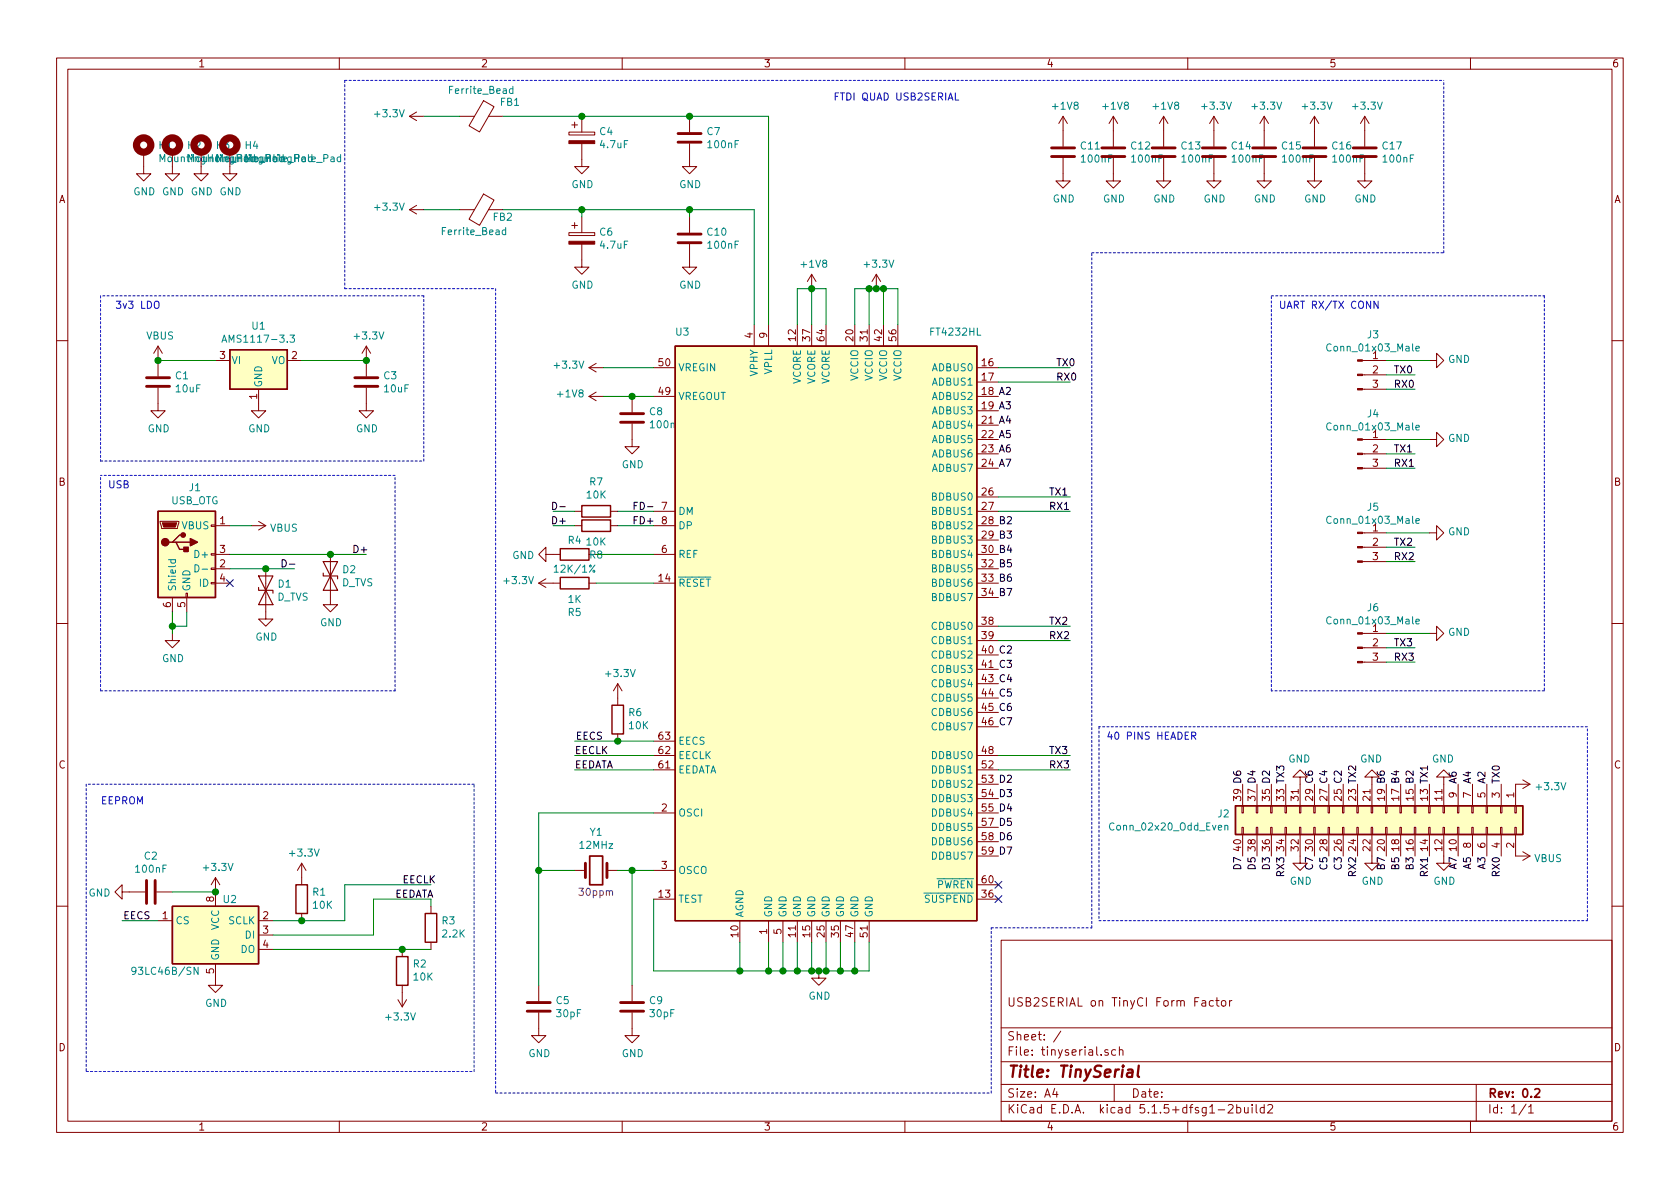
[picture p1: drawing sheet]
EESchema Schematic File Version 4
EELAYER 30 0
EELAYER END
$Descr A4 11693 8268
encoding utf-8
Sheet 1 1
Title "TinySerial"
Date ""
Rev "0.2"
Comp ""
Comment1 "USB2SERIAL on TinyCI Form Factor"
Comment2 ""
Comment3 ""
Comment4 ""
$EndDescr
$Comp
L Connector:USB_OTG J1
U 1 1
P 1300 3850
F 0 "J1" H 1357 4317 50  0000 C CNN
F 1 "USB_OTG" H 1357 4226 50  0000 C CNN
F 2 "Connector_USB:USB_Micro-AB_Molex_47590-0001" H 1450 3800 50  0001 C CNN
F 3 " ~" H 1450 3800 50  0001 C CNN
	1    1300 3850
	1    0    0    -1  
$EndComp
$Comp
L Connector:Conn_01x03_Male J3
U 1 1
P 9450 2600
F 0 "J3" H 9558 2881 50  0000 C CNN
F 1 "Conn_01x03_Male" H 9558 2790 50  0000 C CNN
F 2 "Connector_PinSocket_2.54mm:PinSocket_1x03_P2.54mm_Horizontal" H 9450 2600 50  0001 C CNN
F 3 "~" H 9450 2600 50  0001 C CNN
	1    9450 2600
	1    0    0    -1  
$EndComp
$Comp
L Connector:Conn_01x03_Male J4
U 1 1
P 9450 3150
F 0 "J4" H 9558 3431 50  0000 C CNN
F 1 "Conn_01x03_Male" H 9558 3340 50  0000 C CNN
F 2 "Connector_PinSocket_2.54mm:PinSocket_1x03_P2.54mm_Horizontal" H 9450 3150 50  0001 C CNN
F 3 "~" H 9450 3150 50  0001 C CNN
	1    9450 3150
	1    0    0    -1  
$EndComp
$Comp
L Connector:Conn_01x03_Male J5
U 1 1
P 9450 3800
F 0 "J5" H 9558 4081 50  0000 C CNN
F 1 "Conn_01x03_Male" H 9558 3990 50  0000 C CNN
F 2 "Connector_PinSocket_2.54mm:PinSocket_1x03_P2.54mm_Horizontal" H 9450 3800 50  0001 C CNN
F 3 "~" H 9450 3800 50  0001 C CNN
	1    9450 3800
	1    0    0    -1  
$EndComp
$Comp
L Connector:Conn_01x03_Male J6
U 1 1
P 9450 4500
F 0 "J6" H 9558 4781 50  0000 C CNN
F 1 "Conn_01x03_Male" H 9558 4690 50  0000 C CNN
F 2 "Connector_PinSocket_2.54mm:PinSocket_1x03_P2.54mm_Horizontal" H 9450 4500 50  0001 C CNN
F 3 "~" H 9450 4500 50  0001 C CNN
	1    9450 4500
	1    0    0    -1  
$EndComp
Wire Wire Line
	6950 2550 7450 2550
Wire Wire Line
	6950 2650 7450 2650
Wire Wire Line
	6950 3450 7450 3450
Wire Wire Line
	6950 3550 7450 3550
Wire Wire Line
	6950 4350 7450 4350
Wire Wire Line
	6950 4450 7450 4450
Wire Wire Line
	6950 5250 7450 5250
Wire Wire Line
	6950 5350 7450 5350
Text Label 7350 2550 0    50   ~ 0
TX0
Text Label 7350 2650 0    50   ~ 0
RX0
Text Label 7300 3450 0    50   ~ 0
TX1
Text Label 7300 3550 0    50   ~ 0
RX1
Text Label 7300 4350 0    50   ~ 0
TX2
Text Label 7300 4450 0    50   ~ 0
RX2
Text Label 7300 5250 0    50   ~ 0
TX3
Text Label 7300 5350 0    50   ~ 0
RX3
$Comp
L power:GND #PWR0101
U 1 1
P 9950 2500
F 0 "#PWR0101" H 9950 2250 50  0001 C CNN
F 1 "GND" V 9955 2372 50  0000 R CNN
F 2 "" H 9950 2500 50  0001 C CNN
F 3 "" H 9950 2500 50  0001 C CNN
	1    9950 2500
	0    -1   -1   0   
$EndComp
$Comp
L power:GND #PWR0102
U 1 1
P 9950 3050
F 0 "#PWR0102" H 9950 2800 50  0001 C CNN
F 1 "GND" V 9955 2922 50  0000 R CNN
F 2 "" H 9950 3050 50  0001 C CNN
F 3 "" H 9950 3050 50  0001 C CNN
	1    9950 3050
	0    -1   -1   0   
$EndComp
$Comp
L power:GND #PWR0103
U 1 1
P 9950 3700
F 0 "#PWR0103" H 9950 3450 50  0001 C CNN
F 1 "GND" V 9955 3572 50  0000 R CNN
F 2 "" H 9950 3700 50  0001 C CNN
F 3 "" H 9950 3700 50  0001 C CNN
	1    9950 3700
	0    -1   -1   0   
$EndComp
$Comp
L power:GND #PWR0104
U 1 1
P 9950 4400
F 0 "#PWR0104" H 9950 4150 50  0001 C CNN
F 1 "GND" V 9955 4272 50  0000 R CNN
F 2 "" H 9950 4400 50  0001 C CNN
F 3 "" H 9950 4400 50  0001 C CNN
	1    9950 4400
	0    -1   -1   0   
$EndComp
Wire Wire Line
	9650 2500 9950 2500
Wire Wire Line
	9650 2600 9850 2600
Wire Wire Line
	9650 2700 9850 2700
Wire Wire Line
	9650 3050 9950 3050
Wire Wire Line
	9650 3150 9850 3150
Wire Wire Line
	9650 3250 9850 3250
Wire Wire Line
	9650 3700 9950 3700
Wire Wire Line
	9650 3800 9850 3800
Wire Wire Line
	9650 3900 9850 3900
Wire Wire Line
	9650 4400 9950 4400
Wire Wire Line
	9650 4500 9850 4500
Wire Wire Line
	9650 4600 9850 4600
Text Label 9700 2600 0    50   ~ 0
TX0
Text Label 9700 2700 0    50   ~ 0
RX0
Text Label 9700 3150 0    50   ~ 0
TX1
Text Label 9700 3250 0    50   ~ 0
RX1
Text Label 9700 3800 0    50   ~ 0
TX2
Text Label 9700 3900 0    50   ~ 0
RX2
Text Label 9700 4500 0    50   ~ 0
TX3
Text Label 9700 4600 0    50   ~ 0
RX3
$Comp
L power:GND #PWR0105
U 1 1
P 5700 6750
F 0 "#PWR0105" H 5700 6500 50  0001 C CNN
F 1 "GND" H 5705 6577 50  0000 C CNN
F 2 "" H 5700 6750 50  0001 C CNN
F 3 "" H 5700 6750 50  0001 C CNN
	1    5700 6750
	1    0    0    -1  
$EndComp
Wire Wire Line
	5350 6550 5350 6750
Wire Wire Line
	5350 6750 5450 6750
Wire Wire Line
	5700 6750 5750 6750
Wire Wire Line
	6050 6750 6050 6550
Connection ~ 5700 6750
Wire Wire Line
	5950 6550 5950 6750
Connection ~ 5950 6750
Wire Wire Line
	5950 6750 6050 6750
Wire Wire Line
	5850 6550 5850 6750
Connection ~ 5850 6750
Wire Wire Line
	5850 6750 5950 6750
Wire Wire Line
	5750 6550 5750 6750
Connection ~ 5750 6750
Wire Wire Line
	5750 6750 5850 6750
Wire Wire Line
	5650 6550 5650 6750
Connection ~ 5650 6750
Wire Wire Line
	5650 6750 5700 6750
Wire Wire Line
	5550 6550 5550 6750
Connection ~ 5550 6750
Wire Wire Line
	5550 6750 5650 6750
Wire Wire Line
	5450 6550 5450 6750
Connection ~ 5450 6750
Wire Wire Line
	5450 6750 5550 6750
Wire Wire Line
	5150 6550 5150 6750
Wire Wire Line
	5150 6750 5350 6750
Connection ~ 5350 6750
Wire Wire Line
	4550 6250 4550 6750
Wire Wire Line
	4550 6750 5150 6750
Connection ~ 5150 6750
$Comp
L power:+3.3V #PWR0106
U 1 1
P 6100 2000
F 0 "#PWR0106" H 6100 1850 50  0001 C CNN
F 1 "+3.3V" H 6115 2173 50  0000 C CNN
F 2 "" H 6100 2000 50  0001 C CNN
F 3 "" H 6100 2000 50  0001 C CNN
	1    6100 2000
	1    0    0    -1  
$EndComp
Wire Wire Line
	6250 2250 6250 2000
Wire Wire Line
	6250 2000 6150 2000
Wire Wire Line
	5950 2250 5950 2000
Wire Wire Line
	5950 2000 6050 2000
Connection ~ 6100 2000
Wire Wire Line
	6050 2250 6050 2000
Connection ~ 6050 2000
Wire Wire Line
	6050 2000 6100 2000
Wire Wire Line
	6150 2250 6150 2000
Connection ~ 6150 2000
Wire Wire Line
	6150 2000 6100 2000
Wire Wire Line
	5750 2250 5750 2000
Wire Wire Line
	5750 2000 5650 2000
Wire Wire Line
	5650 2000 5550 2000
Wire Wire Line
	5550 2000 5550 2250
Connection ~ 5650 2000
Wire Wire Line
	5650 2250 5650 2000
$Comp
L power:+1V8 #PWR0107
U 1 1
P 4200 2750
F 0 "#PWR0107" H 4200 2600 50  0001 C CNN
F 1 "+1V8" V 4215 2878 50  0000 L CNN
F 2 "" H 4200 2750 50  0001 C CNN
F 3 "" H 4200 2750 50  0001 C CNN
	1    4200 2750
	0    -1   -1   0   
$EndComp
Wire Wire Line
	4550 2750 4400 2750
Wire Wire Line
	1600 3650 1750 3650
$Comp
L power:GND #PWR0109
U 1 1
P 1200 4400
F 0 "#PWR0109" H 1200 4150 50  0001 C CNN
F 1 "GND" H 1205 4227 50  0000 C CNN
F 2 "" H 1200 4400 50  0001 C CNN
F 3 "" H 1200 4400 50  0001 C CNN
	1    1200 4400
	1    0    0    -1  
$EndComp
Wire Wire Line
	1200 4250 1200 4350
Wire Wire Line
	1300 4250 1300 4350
Wire Wire Line
	1300 4350 1200 4350
Connection ~ 1200 4350
Wire Wire Line
	1200 4350 1200 4400
$Comp
L Regulator_Linear:AMS1117-3.3 U1
U 1 1
P 1800 2500
F 0 "U1" H 1800 2742 50  0000 C CNN
F 1 "AMS1117-3.3" H 1800 2651 50  0000 C CNN
F 2 "Package_TO_SOT_SMD:SOT-223-3_TabPin2" H 1800 2700 50  0001 C CNN
F 3 "http://www.advanced-monolithic.com/pdf/ds1117.pdf" H 1900 2250 50  0001 C CNN
	1    1800 2500
	1    0    0    -1  
$EndComp
$Comp
L Device:C C1
U 1 1
P 1100 2650
F 0 "C1" H 1215 2696 50  0000 L CNN
F 1 "10uF" H 1215 2605 50  0000 L CNN
F 2 "Capacitor_SMD:C_1206_3216Metric_Pad1.42x1.75mm_HandSolder" H 1138 2500 50  0001 C CNN
F 3 "~" H 1100 2650 50  0001 C CNN
	1    1100 2650
	1    0    0    -1  
$EndComp
$Comp
L Device:C C3
U 1 1
P 2550 2650
F 0 "C3" H 2665 2696 50  0000 L CNN
F 1 "10uF" H 2665 2605 50  0000 L CNN
F 2 "Capacitor_SMD:C_1206_3216Metric_Pad1.42x1.75mm_HandSolder" H 2588 2500 50  0001 C CNN
F 3 "~" H 2550 2650 50  0001 C CNN
	1    2550 2650
	1    0    0    -1  
$EndComp
$Comp
L power:GND #PWR0110
U 1 1
P 1100 2800
F 0 "#PWR0110" H 1100 2550 50  0001 C CNN
F 1 "GND" H 1105 2627 50  0000 C CNN
F 2 "" H 1100 2800 50  0001 C CNN
F 3 "" H 1100 2800 50  0001 C CNN
	1    1100 2800
	1    0    0    -1  
$EndComp
$Comp
L power:GND #PWR0111
U 1 1
P 1800 2800
F 0 "#PWR0111" H 1800 2550 50  0001 C CNN
F 1 "GND" H 1805 2627 50  0000 C CNN
F 2 "" H 1800 2800 50  0001 C CNN
F 3 "" H 1800 2800 50  0001 C CNN
	1    1800 2800
	1    0    0    -1  
$EndComp
$Comp
L power:GND #PWR0112
U 1 1
P 2550 2800
F 0 "#PWR0112" H 2550 2550 50  0001 C CNN
F 1 "GND" H 2555 2627 50  0000 C CNN
F 2 "" H 2550 2800 50  0001 C CNN
F 3 "" H 2550 2800 50  0001 C CNN
	1    2550 2800
	1    0    0    -1  
$EndComp
Wire Wire Line
	1100 2500 1500 2500
Wire Wire Line
	2100 2500 2550 2500
$Comp
L power:+3.3V #PWR0113
U 1 1
P 2550 2500
F 0 "#PWR0113" H 2550 2350 50  0001 C CNN
F 1 "+3.3V" H 2565 2673 50  0000 C CNN
F 2 "" H 2550 2500 50  0001 C CNN
F 3 "" H 2550 2500 50  0001 C CNN
	1    2550 2500
	1    0    0    -1  
$EndComp
Connection ~ 2550 2500
$Comp
L power:VBUS #PWR0114
U 1 1
P 1100 2500
F 0 "#PWR0114" H 1100 2350 50  0001 C CNN
F 1 "VBUS" H 1115 2673 50  0000 C CNN
F 2 "" H 1100 2500 50  0001 C CNN
F 3 "" H 1100 2500 50  0001 C CNN
	1    1100 2500
	1    0    0    -1  
$EndComp
Connection ~ 1100 2500
$Comp
L Device:C C8
U 1 1
P 4400 2900
F 0 "C8" H 4515 2946 50  0000 L CNN
F 1 "100nF" H 4515 2855 50  0000 L CNN
F 2 "Capacitor_SMD:C_1206_3216Metric_Pad1.42x1.75mm_HandSolder" H 4438 2750 50  0001 C CNN
F 3 "~" H 4400 2900 50  0001 C CNN
	1    4400 2900
	1    0    0    -1  
$EndComp
Connection ~ 4400 2750
Wire Wire Line
	4400 2750 4200 2750
$Comp
L power:GND #PWR0115
U 1 1
P 4400 3050
F 0 "#PWR0115" H 4400 2800 50  0001 C CNN
F 1 "GND" H 4405 2877 50  0000 C CNN
F 2 "" H 4400 3050 50  0001 C CNN
F 3 "" H 4400 3050 50  0001 C CNN
	1    4400 3050
	1    0    0    -1  
$EndComp
$Comp
L power:+3.3V #PWR0116
U 1 1
P 4200 2550
F 0 "#PWR0116" H 4200 2400 50  0001 C CNN
F 1 "+3.3V" V 4215 2678 50  0000 L CNN
F 2 "" H 4200 2550 50  0001 C CNN
F 3 "" H 4200 2550 50  0001 C CNN
	1    4200 2550
	0    -1   -1   0   
$EndComp
Wire Wire Line
	4550 2550 4200 2550
$Comp
L Device:R R4
U 1 1
P 4000 3850
F 0 "R4" V 3900 3850 50  0000 C CNN
F 1 "12K/1%" V 4100 3850 50  0000 C CNN
F 2 "Resistor_SMD:R_1206_3216Metric_Pad1.42x1.75mm_HandSolder" V 3930 3850 50  0001 C CNN
F 3 "~" H 4000 3850 50  0001 C CNN
	1    4000 3850
	0    1    1    0   
$EndComp
$Comp
L Memory_EEPROM:93LCxxB U2
U 1 1
P 1500 6500
F 0 "U2" H 1600 6750 50  0000 C CNN
F 1 "93LC46B/SN" H 1150 6250 50  0000 C CNN
F 2 "Package_SO:SOIC-8_3.9x4.9mm_P1.27mm" H 1500 6500 50  0001 C CNN
F 3 "http://ww1.microchip.com/downloads/en/DeviceDoc/20001749K.pdf" H 1500 6500 50  0001 C CNN
	1    1500 6500
	1    0    0    -1  
$EndComp
Wire Wire Line
	3000 6600 2800 6600
Wire Wire Line
	2400 6150 2400 6400
Wire Wire Line
	2400 6400 2100 6400
Wire Wire Line
	1900 6500 2600 6500
Wire Wire Line
	2600 6500 2600 6250
Wire Wire Line
	2600 6250 3000 6250
$Comp
L Device:R R3
U 1 1
P 3000 6450
F 0 "R3" H 2930 6404 50  0000 R CNN
F 1 "2.2K" H 2930 6495 50  0000 R CNN
F 2 "Resistor_SMD:R_1206_3216Metric_Pad1.42x1.75mm_HandSolder" V 2930 6450 50  0001 C CNN
F 3 "~" H 3000 6450 50  0001 C CNN
	1    3000 6450
	-1   0    0    1   
$EndComp
Wire Wire Line
	3000 6300 3000 6250
$Comp
L Device:R R2
U 1 1
P 2800 6750
F 0 "R2" H 2730 6704 50  0000 R CNN
F 1 "10K" H 2730 6795 50  0000 R CNN
F 2 "Resistor_SMD:R_1206_3216Metric_Pad1.42x1.75mm_HandSolder" V 2730 6750 50  0001 C CNN
F 3 "~" H 2800 6750 50  0001 C CNN
	1    2800 6750
	-1   0    0    1   
$EndComp
Connection ~ 2800 6600
Wire Wire Line
	2800 6600 1900 6600
$Comp
L Device:R R1
U 1 1
P 2100 6250
F 0 "R1" H 2030 6204 50  0000 R CNN
F 1 "10K" H 2030 6295 50  0000 R CNN
F 2 "Resistor_SMD:R_1206_3216Metric_Pad1.42x1.75mm_HandSolder" V 2030 6250 50  0001 C CNN
F 3 "~" H 2100 6250 50  0001 C CNN
	1    2100 6250
	-1   0    0    1   
$EndComp
Connection ~ 2100 6400
Wire Wire Line
	2100 6400 1900 6400
Wire Wire Line
	4550 5150 4300 5150
Wire Wire Line
	1100 6400 850  6400
$Comp
L Device:R R6
U 1 1
P 4300 5000
F 0 "R6" H 4230 4954 50  0000 R CNN
F 1 "10K" H 4230 5045 50  0000 R CNN
F 2 "Resistor_SMD:R_1206_3216Metric_Pad1.42x1.75mm_HandSolder" V 4230 5000 50  0001 C CNN
F 3 "~" H 4300 5000 50  0001 C CNN
	1    4300 5000
	-1   0    0    1   
$EndComp
Connection ~ 4300 5150
Wire Wire Line
	4300 5150 4000 5150
$Comp
L power:+3.3V #PWR0117
U 1 1
P 4300 4850
F 0 "#PWR0117" H 4300 4700 50  0001 C CNN
F 1 "+3.3V" H 4315 5023 50  0000 C CNN
F 2 "" H 4300 4850 50  0001 C CNN
F 3 "" H 4300 4850 50  0001 C CNN
	1    4300 4850
	1    0    0    -1  
$EndComp
$Comp
L power:+3.3V #PWR0118
U 1 1
P 2100 6100
F 0 "#PWR0118" H 2100 5950 50  0001 C CNN
F 1 "+3.3V" H 2115 6273 50  0000 C CNN
F 2 "" H 2100 6100 50  0001 C CNN
F 3 "" H 2100 6100 50  0001 C CNN
	1    2100 6100
	1    0    0    -1  
$EndComp
$Comp
L power:+3.3V #PWR0119
U 1 1
P 2800 6900
F 0 "#PWR0119" H 2800 6750 50  0001 C CNN
F 1 "+3.3V" H 2815 7073 50  0000 C CNN
F 2 "" H 2800 6900 50  0001 C CNN
F 3 "" H 2800 6900 50  0001 C CNN
	1    2800 6900
	-1   0    0    1   
$EndComp
$Comp
L power:+3.3V #PWR0120
U 1 1
P 1500 6200
F 0 "#PWR0120" H 1500 6050 50  0001 C CNN
F 1 "+3.3V" H 1515 6373 50  0000 C CNN
F 2 "" H 1500 6200 50  0001 C CNN
F 3 "" H 1500 6200 50  0001 C CNN
	1    1500 6200
	1    0    0    -1  
$EndComp
$Comp
L power:GND #PWR0121
U 1 1
P 1500 6800
F 0 "#PWR0121" H 1500 6550 50  0001 C CNN
F 1 "GND" H 1505 6627 50  0000 C CNN
F 2 "" H 1500 6800 50  0001 C CNN
F 3 "" H 1500 6800 50  0001 C CNN
	1    1500 6800
	1    0    0    -1  
$EndComp
Text Label 4200 5150 2    50   ~ 0
EECS
Text Label 1050 6400 2    50   ~ 0
EECS
$Comp
L Device:C C2
U 1 1
P 1050 6200
F 0 "C2" V 798 6200 50  0000 C CNN
F 1 "100nF" V 889 6200 50  0000 C CNN
F 2 "Capacitor_SMD:C_1206_3216Metric_Pad1.42x1.75mm_HandSolder" H 1088 6050 50  0001 C CNN
F 3 "~" H 1050 6200 50  0001 C CNN
	1    1050 6200
	0    1    1    0   
$EndComp
$Comp
L power:GND #PWR0122
U 1 1
P 900 6200
F 0 "#PWR0122" H 900 5950 50  0001 C CNN
F 1 "GND" V 905 6072 50  0000 R CNN
F 2 "" H 900 6200 50  0001 C CNN
F 3 "" H 900 6200 50  0001 C CNN
	1    900  6200
	0    1    1    0   
$EndComp
Wire Wire Line
	1200 6200 1500 6200
Connection ~ 1500 6200
$Comp
L Device:Crystal Y1
U 1 1
P 4150 6050
F 0 "Y1" H 4150 6318 50  0000 C CNN
F 1 "12MHz" H 4150 6227 50  0000 C CNN
F 2 "Crystal:Crystal_HC49-4H_Vertical" H 4150 6050 50  0001 C CNN
F 3 "~" H 4150 6050 50  0001 C CNN
F 4 "30ppm" H 4150 5900 50  0000 C CNN "Value2"
	1    4150 6050
	1    0    0    -1  
$EndComp
$Comp
L Device:C C9
U 1 1
P 4400 7000
F 0 "C9" H 4515 7046 50  0000 L CNN
F 1 "30pF" H 4515 6955 50  0000 L CNN
F 2 "Capacitor_SMD:C_1206_3216Metric_Pad1.42x1.75mm_HandSolder" H 4438 6850 50  0001 C CNN
F 3 "~" H 4400 7000 50  0001 C CNN
	1    4400 7000
	1    0    0    -1  
$EndComp
$Comp
L Device:C C5
U 1 1
P 3750 7000
F 0 "C5" H 3865 7046 50  0000 L CNN
F 1 "30pF" H 3865 6955 50  0000 L CNN
F 2 "Capacitor_SMD:C_1206_3216Metric_Pad1.42x1.75mm_HandSolder" H 3788 6850 50  0001 C CNN
F 3 "~" H 3750 7000 50  0001 C CNN
	1    3750 7000
	1    0    0    -1  
$EndComp
$Comp
L power:GND #PWR0123
U 1 1
P 3750 7150
F 0 "#PWR0123" H 3750 6900 50  0001 C CNN
F 1 "GND" H 3755 6977 50  0000 C CNN
F 2 "" H 3750 7150 50  0001 C CNN
F 3 "" H 3750 7150 50  0001 C CNN
	1    3750 7150
	1    0    0    -1  
$EndComp
$Comp
L power:GND #PWR0124
U 1 1
P 4400 7150
F 0 "#PWR0124" H 4400 6900 50  0001 C CNN
F 1 "GND" H 4405 6977 50  0000 C CNN
F 2 "" H 4400 7150 50  0001 C CNN
F 3 "" H 4400 7150 50  0001 C CNN
	1    4400 7150
	1    0    0    -1  
$EndComp
Wire Wire Line
	4550 6050 4400 6050
Wire Wire Line
	4550 5650 3750 5650
Wire Wire Line
	3750 5650 3750 6050
Wire Wire Line
	4000 6050 3750 6050
Connection ~ 3750 6050
Wire Wire Line
	3750 6050 3750 6850
Wire Wire Line
	4400 6850 4400 6050
Connection ~ 4400 6050
Wire Wire Line
	4400 6050 4300 6050
$Comp
L power:GND #PWR0125
U 1 1
P 3850 3850
F 0 "#PWR0125" H 3850 3600 50  0001 C CNN
F 1 "GND" V 3855 3722 50  0000 R CNN
F 2 "" H 3850 3850 50  0001 C CNN
F 3 "" H 3850 3850 50  0001 C CNN
	1    3850 3850
	0    1    1    0   
$EndComp
$Comp
L power:+3.3V #PWR0127
U 1 1
P 3850 4050
F 0 "#PWR0127" H 3850 3900 50  0001 C CNN
F 1 "+3.3V" V 3865 4178 50  0000 L CNN
F 2 "" H 3850 4050 50  0001 C CNN
F 3 "" H 3850 4050 50  0001 C CNN
	1    3850 4050
	0    -1   -1   0   
$EndComp
$Comp
L Device:C C7
U 1 1
P 4800 950
F 0 "C7" H 4915 996 50  0000 L CNN
F 1 "100nF" H 4915 905 50  0000 L CNN
F 2 "Capacitor_SMD:C_1206_3216Metric_Pad1.42x1.75mm_HandSolder" H 4838 800 50  0001 C CNN
F 3 "~" H 4800 950 50  0001 C CNN
	1    4800 950 
	1    0    0    -1  
$EndComp
$Comp
L Device:C C10
U 1 1
P 4800 1650
F 0 "C10" H 4915 1696 50  0000 L CNN
F 1 "100nF" H 4915 1605 50  0000 L CNN
F 2 "Capacitor_SMD:C_1206_3216Metric_Pad1.42x1.75mm_HandSolder" H 4838 1500 50  0001 C CNN
F 3 "~" H 4800 1650 50  0001 C CNN
	1    4800 1650
	1    0    0    -1  
$EndComp
$Comp
L power:+3.3V #PWR0128
U 1 1
P 2950 800
F 0 "#PWR0128" H 2950 650 50  0001 C CNN
F 1 "+3.3V" V 2965 928 50  0000 L CNN
F 2 "" H 2950 800 50  0001 C CNN
F 3 "" H 2950 800 50  0001 C CNN
	1    2950 800 
	0    -1   -1   0   
$EndComp
$Comp
L power:+3.3V #PWR0129
U 1 1
P 2950 1450
F 0 "#PWR0129" H 2950 1300 50  0001 C CNN
F 1 "+3.3V" V 2965 1578 50  0000 L CNN
F 2 "" H 2950 1450 50  0001 C CNN
F 3 "" H 2950 1450 50  0001 C CNN
	1    2950 1450
	0    -1   -1   0   
$EndComp
Wire Wire Line
	5350 800  4800 800 
Wire Wire Line
	4800 1500 4800 1450
Connection ~ 4800 1450
Wire Wire Line
	4050 1500 4050 1450
$Comp
L Device:C C11
U 1 1
P 7400 1050
F 0 "C11" H 7515 1096 50  0000 L CNN
F 1 "100nF" H 7515 1005 50  0000 L CNN
F 2 "Capacitor_SMD:C_1206_3216Metric_Pad1.42x1.75mm_HandSolder" H 7438 900 50  0001 C CNN
F 3 "~" H 7400 1050 50  0001 C CNN
	1    7400 1050
	1    0    0    -1  
$EndComp
$Comp
L Device:C C12
U 1 1
P 7750 1050
F 0 "C12" H 7865 1096 50  0000 L CNN
F 1 "100nF" H 7865 1005 50  0000 L CNN
F 2 "Capacitor_SMD:C_1206_3216Metric_Pad1.42x1.75mm_HandSolder" H 7788 900 50  0001 C CNN
F 3 "~" H 7750 1050 50  0001 C CNN
	1    7750 1050
	1    0    0    -1  
$EndComp
$Comp
L Device:C C13
U 1 1
P 8100 1050
F 0 "C13" H 8215 1096 50  0000 L CNN
F 1 "100nF" H 8215 1005 50  0000 L CNN
F 2 "Capacitor_SMD:C_1206_3216Metric_Pad1.42x1.75mm_HandSolder" H 8138 900 50  0001 C CNN
F 3 "~" H 8100 1050 50  0001 C CNN
	1    8100 1050
	1    0    0    -1  
$EndComp
$Comp
L Device:C C14
U 1 1
P 8450 1050
F 0 "C14" H 8565 1096 50  0000 L CNN
F 1 "100nF" H 8565 1005 50  0000 L CNN
F 2 "Capacitor_SMD:C_1206_3216Metric_Pad1.42x1.75mm_HandSolder" H 8488 900 50  0001 C CNN
F 3 "~" H 8450 1050 50  0001 C CNN
	1    8450 1050
	1    0    0    -1  
$EndComp
$Comp
L Device:C C15
U 1 1
P 8800 1050
F 0 "C15" H 8915 1096 50  0000 L CNN
F 1 "100nF" H 8915 1005 50  0000 L CNN
F 2 "Capacitor_SMD:C_1206_3216Metric_Pad1.42x1.75mm_HandSolder" H 8838 900 50  0001 C CNN
F 3 "~" H 8800 1050 50  0001 C CNN
	1    8800 1050
	1    0    0    -1  
$EndComp
$Comp
L Device:C C16
U 1 1
P 9150 1050
F 0 "C16" H 9265 1096 50  0000 L CNN
F 1 "100nF" H 9265 1005 50  0000 L CNN
F 2 "Capacitor_SMD:C_1206_3216Metric_Pad1.42x1.75mm_HandSolder" H 9188 900 50  0001 C CNN
F 3 "~" H 9150 1050 50  0001 C CNN
	1    9150 1050
	1    0    0    -1  
$EndComp
$Comp
L Device:C C17
U 1 1
P 9500 1050
F 0 "C17" H 9615 1096 50  0000 L CNN
F 1 "100nF" H 9615 1005 50  0000 L CNN
F 2 "Capacitor_SMD:C_1206_3216Metric_Pad1.42x1.75mm_HandSolder" H 9538 900 50  0001 C CNN
F 3 "~" H 9500 1050 50  0001 C CNN
	1    9500 1050
	1    0    0    -1  
$EndComp
$Comp
L power:GND #PWR0130
U 1 1
P 7400 1200
F 0 "#PWR0130" H 7400 950 50  0001 C CNN
F 1 "GND" H 7405 1027 50  0000 C CNN
F 2 "" H 7400 1200 50  0001 C CNN
F 3 "" H 7400 1200 50  0001 C CNN
	1    7400 1200
	1    0    0    -1  
$EndComp
$Comp
L power:GND #PWR0131
U 1 1
P 7750 1200
F 0 "#PWR0131" H 7750 950 50  0001 C CNN
F 1 "GND" H 7755 1027 50  0000 C CNN
F 2 "" H 7750 1200 50  0001 C CNN
F 3 "" H 7750 1200 50  0001 C CNN
	1    7750 1200
	1    0    0    -1  
$EndComp
$Comp
L power:GND #PWR0132
U 1 1
P 8100 1200
F 0 "#PWR0132" H 8100 950 50  0001 C CNN
F 1 "GND" H 8105 1027 50  0000 C CNN
F 2 "" H 8100 1200 50  0001 C CNN
F 3 "" H 8100 1200 50  0001 C CNN
	1    8100 1200
	1    0    0    -1  
$EndComp
$Comp
L power:GND #PWR0133
U 1 1
P 8450 1200
F 0 "#PWR0133" H 8450 950 50  0001 C CNN
F 1 "GND" H 8455 1027 50  0000 C CNN
F 2 "" H 8450 1200 50  0001 C CNN
F 3 "" H 8450 1200 50  0001 C CNN
	1    8450 1200
	1    0    0    -1  
$EndComp
$Comp
L power:GND #PWR0134
U 1 1
P 8800 1200
F 0 "#PWR0134" H 8800 950 50  0001 C CNN
F 1 "GND" H 8805 1027 50  0000 C CNN
F 2 "" H 8800 1200 50  0001 C CNN
F 3 "" H 8800 1200 50  0001 C CNN
	1    8800 1200
	1    0    0    -1  
$EndComp
$Comp
L power:GND #PWR0135
U 1 1
P 9150 1200
F 0 "#PWR0135" H 9150 950 50  0001 C CNN
F 1 "GND" H 9155 1027 50  0000 C CNN
F 2 "" H 9150 1200 50  0001 C CNN
F 3 "" H 9150 1200 50  0001 C CNN
	1    9150 1200
	1    0    0    -1  
$EndComp
$Comp
L power:GND #PWR0136
U 1 1
P 9500 1200
F 0 "#PWR0136" H 9500 950 50  0001 C CNN
F 1 "GND" H 9505 1027 50  0000 C CNN
F 2 "" H 9500 1200 50  0001 C CNN
F 3 "" H 9500 1200 50  0001 C CNN
	1    9500 1200
	1    0    0    -1  
$EndComp
$Comp
L power:+1V8 #PWR0137
U 1 1
P 5650 2000
F 0 "#PWR0137" H 5650 1850 50  0001 C CNN
F 1 "+1V8" H 5665 2173 50  0000 C CNN
F 2 "" H 5650 2000 50  0001 C CNN
F 3 "" H 5650 2000 50  0001 C CNN
	1    5650 2000
	1    0    0    -1  
$EndComp
$Comp
L power:+1V8 #PWR0138
U 1 1
P 7400 900
F 0 "#PWR0138" H 7400 750 50  0001 C CNN
F 1 "+1V8" H 7415 1073 50  0000 C CNN
F 2 "" H 7400 900 50  0001 C CNN
F 3 "" H 7400 900 50  0001 C CNN
	1    7400 900 
	1    0    0    -1  
$EndComp
$Comp
L power:+1V8 #PWR0139
U 1 1
P 7750 900
F 0 "#PWR0139" H 7750 750 50  0001 C CNN
F 1 "+1V8" H 7765 1073 50  0000 C CNN
F 2 "" H 7750 900 50  0001 C CNN
F 3 "" H 7750 900 50  0001 C CNN
	1    7750 900 
	1    0    0    -1  
$EndComp
$Comp
L power:+1V8 #PWR0140
U 1 1
P 8100 900
F 0 "#PWR0140" H 8100 750 50  0001 C CNN
F 1 "+1V8" H 8115 1073 50  0000 C CNN
F 2 "" H 8100 900 50  0001 C CNN
F 3 "" H 8100 900 50  0001 C CNN
	1    8100 900 
	1    0    0    -1  
$EndComp
$Comp
L power:+3.3V #PWR0141
U 1 1
P 8450 900
F 0 "#PWR0141" H 8450 750 50  0001 C CNN
F 1 "+3.3V" H 8465 1073 50  0000 C CNN
F 2 "" H 8450 900 50  0001 C CNN
F 3 "" H 8450 900 50  0001 C CNN
	1    8450 900 
	1    0    0    -1  
$EndComp
$Comp
L power:+3.3V #PWR0142
U 1 1
P 8800 900
F 0 "#PWR0142" H 8800 750 50  0001 C CNN
F 1 "+3.3V" H 8815 1073 50  0000 C CNN
F 2 "" H 8800 900 50  0001 C CNN
F 3 "" H 8800 900 50  0001 C CNN
	1    8800 900 
	1    0    0    -1  
$EndComp
$Comp
L power:+3.3V #PWR0143
U 1 1
P 9150 900
F 0 "#PWR0143" H 9150 750 50  0001 C CNN
F 1 "+3.3V" H 9165 1073 50  0000 C CNN
F 2 "" H 9150 900 50  0001 C CNN
F 3 "" H 9150 900 50  0001 C CNN
	1    9150 900 
	1    0    0    -1  
$EndComp
$Comp
L power:+3.3V #PWR0144
U 1 1
P 9500 900
F 0 "#PWR0144" H 9500 750 50  0001 C CNN
F 1 "+3.3V" H 9515 1073 50  0000 C CNN
F 2 "" H 9500 900 50  0001 C CNN
F 3 "" H 9500 900 50  0001 C CNN
	1    9500 900 
	1    0    0    -1  
$EndComp
Connection ~ 4050 1450
Wire Wire Line
	3200 1450 2950 1450
Wire Wire Line
	3200 800  2950 800 
Text Label 6950 2750 0    50   ~ 0
A2
Text Label 6950 2850 0    50   ~ 0
A3
Text Label 6950 3050 0    50   ~ 0
A5
Text Label 6950 3150 0    50   ~ 0
A6
Text Label 6950 3250 0    50   ~ 0
A7
Text Label 6950 2950 0    50   ~ 0
A4
Text Label 6950 3650 0    50   ~ 0
B2
Text Label 6950 3750 0    50   ~ 0
B3
Text Label 6950 3850 0    50   ~ 0
B4
Text Label 6950 3950 0    50   ~ 0
B5
Text Label 6950 4050 0    50   ~ 0
B6
Text Label 6950 4150 0    50   ~ 0
B7
Text Label 6950 4550 0    50   ~ 0
C2
Text Label 6950 4650 0    50   ~ 0
C3
Text Label 6950 4750 0    50   ~ 0
C4
Text Label 6950 4850 0    50   ~ 0
C5
Text Label 6950 4950 0    50   ~ 0
C6
Text Label 6950 5050 0    50   ~ 0
C7
Text Label 6950 5450 0    50   ~ 0
D2
Text Label 6950 5550 0    50   ~ 0
D3
Text Label 6950 5650 0    50   ~ 0
D4
Text Label 6950 5750 0    50   ~ 0
D5
Text Label 6950 5850 0    50   ~ 0
D6
Text Label 6950 5950 0    50   ~ 0
D7
$Comp
L Connector_Generic:Conn_02x20_Odd_Even J2
U 1 1
P 9650 5650
F 0 "J2" V 9654 4563 50  0000 R CNN
F 1 "Conn_02x20_Odd_Even" V 9745 4563 50  0000 R CNN
F 2 "Connector_PinSocket_2.54mm:PinSocket_2x20_P2.54mm_Vertical" H 9650 5650 50  0001 C CNN
F 3 "~" H 9650 5650 50  0001 C CNN
	1    9650 5650
	0    1    1    0   
$EndComp
Text Label 10450 5450 1    50   ~ 0
TX0
Text Label 10450 5950 3    50   ~ 0
RX0
Text Label 10350 5450 1    50   ~ 0
A2
Text Label 10350 5950 3    50   ~ 0
A3
Text Label 10250 5450 1    50   ~ 0
A4
Text Label 10250 5950 3    50   ~ 0
A5
Text Label 10150 5450 1    50   ~ 0
A6
Text Label 10150 5950 3    50   ~ 0
A7
$Comp
L power:GND #PWR0145
U 1 1
P 10050 5450
F 0 "#PWR0145" H 10050 5200 50  0001 C CNN
F 1 "GND" H 10055 5277 50  0000 C CNN
F 2 "" H 10050 5450 50  0001 C CNN
F 3 "" H 10050 5450 50  0001 C CNN
	1    10050 5450
	-1   0    0    1   
$EndComp
$Comp
L power:GND #PWR0146
U 1 1
P 10050 5950
F 0 "#PWR0146" H 10050 5700 50  0001 C CNN
F 1 "GND" H 10055 5777 50  0000 C CNN
F 2 "" H 10050 5950 50  0001 C CNN
F 3 "" H 10050 5950 50  0001 C CNN
	1    10050 5950
	1    0    0    -1  
$EndComp
Text Label 9950 5450 1    50   ~ 0
TX1
Text Label 9950 5950 3    50   ~ 0
RX1
Text Label 9850 5450 1    50   ~ 0
B2
Text Label 9850 5950 3    50   ~ 0
B3
Text Label 9750 5450 1    50   ~ 0
B4
Text Label 9750 5950 3    50   ~ 0
B5
Text Label 9650 5450 1    50   ~ 0
B6
Text Label 9650 5950 3    50   ~ 0
B7
$Comp
L power:GND #PWR0147
U 1 1
P 9550 5450
F 0 "#PWR0147" H 9550 5200 50  0001 C CNN
F 1 "GND" H 9555 5277 50  0000 C CNN
F 2 "" H 9550 5450 50  0001 C CNN
F 3 "" H 9550 5450 50  0001 C CNN
	1    9550 5450
	-1   0    0    1   
$EndComp
$Comp
L power:GND #PWR0148
U 1 1
P 9550 5950
F 0 "#PWR0148" H 9550 5700 50  0001 C CNN
F 1 "GND" H 9555 5777 50  0000 C CNN
F 2 "" H 9550 5950 50  0001 C CNN
F 3 "" H 9550 5950 50  0001 C CNN
	1    9550 5950
	1    0    0    -1  
$EndComp
Text Label 9450 5450 1    50   ~ 0
TX2
Text Label 9450 5950 3    50   ~ 0
RX2
Text Label 9350 5450 1    50   ~ 0
C2
Text Label 9350 5950 3    50   ~ 0
C3
Text Label 9250 5450 1    50   ~ 0
C4
Text Label 9250 5950 3    50   ~ 0
C5
Text Label 9150 5450 1    50   ~ 0
C6
Text Label 9150 5950 3    50   ~ 0
C7
$Comp
L power:GND #PWR0149
U 1 1
P 9050 5450
F 0 "#PWR0149" H 9050 5200 50  0001 C CNN
F 1 "GND" H 9055 5277 50  0000 C CNN
F 2 "" H 9050 5450 50  0001 C CNN
F 3 "" H 9050 5450 50  0001 C CNN
	1    9050 5450
	-1   0    0    1   
$EndComp
$Comp
L power:GND #PWR0150
U 1 1
P 9050 5950
F 0 "#PWR0150" H 9050 5700 50  0001 C CNN
F 1 "GND" H 9055 5777 50  0000 C CNN
F 2 "" H 9050 5950 50  0001 C CNN
F 3 "" H 9050 5950 50  0001 C CNN
	1    9050 5950
	1    0    0    -1  
$EndComp
Text Label 8950 5450 1    50   ~ 0
TX3
Text Label 8950 5950 3    50   ~ 0
RX3
Text Label 8850 5450 1    50   ~ 0
D2
Text Label 8850 5950 3    50   ~ 0
D3
Text Label 8750 5450 1    50   ~ 0
D4
Text Label 8750 5950 3    50   ~ 0
D5
Text Label 8650 5450 1    50   ~ 0
D6
Text Label 8650 5950 3    50   ~ 0
D7
$Comp
L power:+3.3V #PWR0151
U 1 1
P 10550 5450
F 0 "#PWR0151" H 10550 5300 50  0001 C CNN
F 1 "+3.3V" V 10565 5578 50  0000 L CNN
F 2 "" H 10550 5450 50  0001 C CNN
F 3 "" H 10550 5450 50  0001 C CNN
	1    10550 5450
	0    1    1    0   
$EndComp
$Comp
L power:VBUS #PWR0152
U 1 1
P 10550 5950
F 0 "#PWR0152" H 10550 5800 50  0001 C CNN
F 1 "VBUS" V 10565 6078 50  0000 L CNN
F 2 "" H 10550 5950 50  0001 C CNN
F 3 "" H 10550 5950 50  0001 C CNN
	1    10550 5950
	0    1    1    0   
$EndComp
$Comp
L power:GND #PWR0153
U 1 1
P 4050 1100
F 0 "#PWR0153" H 4050 850 50  0001 C CNN
F 1 "GND" H 4055 927 50  0000 C CNN
F 2 "" H 4050 1100 50  0001 C CNN
F 3 "" H 4050 1100 50  0001 C CNN
	1    4050 1100
	1    0    0    -1  
$EndComp
$Comp
L power:GND #PWR0154
U 1 1
P 4050 1800
F 0 "#PWR0154" H 4050 1550 50  0001 C CNN
F 1 "GND" H 4055 1627 50  0000 C CNN
F 2 "" H 4050 1800 50  0001 C CNN
F 3 "" H 4050 1800 50  0001 C CNN
	1    4050 1800
	1    0    0    -1  
$EndComp
$Comp
L power:GND #PWR0155
U 1 1
P 4800 1100
F 0 "#PWR0155" H 4800 850 50  0001 C CNN
F 1 "GND" H 4805 927 50  0000 C CNN
F 2 "" H 4800 1100 50  0001 C CNN
F 3 "" H 4800 1100 50  0001 C CNN
	1    4800 1100
	1    0    0    -1  
$EndComp
$Comp
L power:GND #PWR0156
U 1 1
P 4800 1800
F 0 "#PWR0156" H 4800 1550 50  0001 C CNN
F 1 "GND" H 4805 1627 50  0000 C CNN
F 2 "" H 4800 1800 50  0001 C CNN
F 3 "" H 4800 1800 50  0001 C CNN
	1    4800 1800
	1    0    0    -1  
$EndComp
Text Label 1950 3950 0    50   ~ 0
D-
Text Label 3950 3550 2    50   ~ 0
D-
Text Label 3950 3650 2    50   ~ 0
D+
$Comp
L power:VBUS #PWR0108
U 1 1
P 1750 3650
F 0 "#PWR0108" H 1750 3500 50  0001 C CNN
F 1 "VBUS" V 1765 3778 50  0000 L CNN
F 2 "" H 1750 3650 50  0001 C CNN
F 3 "" H 1750 3650 50  0001 C CNN
	1    1750 3650
	0    1    1    0   
$EndComp
Wire Wire Line
	1600 3950 1850 3950
NoConn ~ 1600 4050
NoConn ~ 6950 6250
$Comp
L Interface_USB:FT4232H U3
U 1 1
P 5750 4450
F 0 "U3" H 4750 6600 50  0000 C CNN
F 1 "FT4232HL" H 6650 6600 50  0000 C CNN
F 2 "Package_QFP:LQFP-64_10x10mm_P0.5mm" H 5750 4450 50  0001 C CNN
F 3 "https://www.ftdichip.com/Support/Documents/DataSheets/ICs/DS_FT4232H.pdf" H 5750 4450 50  0001 C CNN
	1    5750 4450
	1    0    0    -1  
$EndComp
NoConn ~ 6950 6150
$Comp
L Device:R R5
U 1 1
P 4000 4050
F 0 "R5" V 3793 4050 50  0000 C CNN
F 1 "1K" V 3884 4050 50  0000 C CNN
F 2 "Resistor_SMD:R_1206_3216Metric_Pad1.42x1.75mm_HandSolder" V 3930 4050 50  0001 C CNN
F 3 "~" H 4000 4050 50  0001 C CNN
	1    4000 4050
	0    -1   -1   0   
$EndComp
$Comp
L Device:D_TVS D1
U 1 1
P 1850 4100
F 0 "D1" V 1804 4179 50  0000 L CNN
F 1 "D_TVS" V 1895 4179 50  0000 L CNN
F 2 "Diode_SMD:D_0603_1608Metric_Pad1.05x0.95mm_HandSolder" H 1850 4100 50  0001 C CNN
F 3 "~" H 1850 4100 50  0001 C CNN
	1    1850 4100
	0    1    1    0   
$EndComp
$Comp
L power:GND #PWR0126
U 1 1
P 1850 4250
F 0 "#PWR0126" H 1850 4000 50  0001 C CNN
F 1 "GND" H 1855 4077 50  0000 C CNN
F 2 "" H 1850 4250 50  0001 C CNN
F 3 "" H 1850 4250 50  0001 C CNN
	1    1850 4250
	1    0    0    -1  
$EndComp
Wire Wire Line
	1850 3950 2050 3950
Connection ~ 1850 3950
Wire Wire Line
	4150 3850 4550 3850
Wire Wire Line
	4150 4050 4550 4050
$Comp
L Device:Ferrite_Bead FB1
U 1 1
P 3350 800
F 0 "FB1" V 3250 1000 50  0000 C CNN
F 1 "Ferrite_Bead" V 3167 800 50  0000 C CNN
F 2 "Resistor_SMD:R_1206_3216Metric_Pad1.42x1.75mm_HandSolder" V 3280 800 50  0001 C CNN
F 3 "~" H 3350 800 50  0001 C CNN
	1    3350 800 
	0    1    1    0   
$EndComp
$Comp
L Device:Ferrite_Bead FB2
U 1 1
P 3350 1450
F 0 "FB2" V 3400 1600 50  0000 C CNN
F 1 "Ferrite_Bead" V 3500 1400 50  0000 C CNN
F 2 "Resistor_SMD:R_1206_3216Metric_Pad1.42x1.75mm_HandSolder" V 3280 1450 50  0001 C CNN
F 3 "~" H 3350 1450 50  0001 C CNN
	1    3350 1450
	0    1    1    0   
$EndComp
$Comp
L Device:CP C6
U 1 1
P 4050 1650
F 0 "C6" H 4168 1696 50  0000 L CNN
F 1 "4.7uF" H 4168 1605 50  0000 L CNN
F 2 "Capacitor_SMD:C_1206_3216Metric_Pad1.42x1.75mm_HandSolder" H 4088 1500 50  0001 C CNN
F 3 "~" H 4050 1650 50  0001 C CNN
	1    4050 1650
	1    0    0    -1  
$EndComp
$Comp
L Device:CP C4
U 1 1
P 4050 950
F 0 "C4" H 4168 996 50  0000 L CNN
F 1 "4.7uF" H 4168 905 50  0000 L CNN
F 2 "Capacitor_SMD:C_1206_3216Metric_Pad1.42x1.75mm_HandSolder" H 4088 800 50  0001 C CNN
F 3 "~" H 4050 950 50  0001 C CNN
	1    4050 950 
	1    0    0    -1  
$EndComp
$Comp
L Device:R R7
U 1 1
P 4150 3550
F 0 "R7" V 3943 3550 50  0000 C CNN
F 1 "10K" V 4034 3550 50  0000 C CNN
F 2 "Resistor_SMD:R_1206_3216Metric_Pad1.42x1.75mm_HandSolder" V 4080 3550 50  0001 C CNN
F 3 "~" H 4150 3550 50  0001 C CNN
	1    4150 3550
	0    1    1    0   
$EndComp
$Comp
L Device:R R8
U 1 1
P 4150 3650
F 0 "R8" V 3943 3650 50  0000 C CNN
F 1 "10K" V 4034 3650 50  0000 C CNN
F 2 "Resistor_SMD:R_1206_3216Metric_Pad1.42x1.75mm_HandSolder" V 4080 3650 50  0001 C CNN
F 3 "~" H 4150 3650 50  0001 C CNN
	1    4150 3650
	0    -1   -1   0   
$EndComp
Text Label 2450 3850 0    50   ~ 0
D+
$Comp
L Device:D_TVS D2
U 1 1
P 2300 4000
F 0 "D2" V 2254 4079 50  0000 L CNN
F 1 "D_TVS" V 2345 4079 50  0000 L CNN
F 2 "Diode_SMD:D_0603_1608Metric_Pad1.05x0.95mm_HandSolder" H 2300 4000 50  0001 C CNN
F 3 "~" H 2300 4000 50  0001 C CNN
	1    2300 4000
	0    1    1    0   
$EndComp
$Comp
L power:GND #PWR0157
U 1 1
P 2300 4150
F 0 "#PWR0157" H 2300 3900 50  0001 C CNN
F 1 "GND" H 2305 3977 50  0000 C CNN
F 2 "" H 2300 4150 50  0001 C CNN
F 3 "" H 2300 4150 50  0001 C CNN
	1    2300 4150
	1    0    0    -1  
$EndComp
Connection ~ 2300 3850
Wire Wire Line
	2300 3850 2550 3850
Wire Wire Line
	1600 3850 2300 3850
Wire Wire Line
	3500 1450 4050 1450
Wire Wire Line
	4050 1450 4800 1450
Connection ~ 4800 800 
Wire Wire Line
	4800 1450 5250 1450
Wire Wire Line
	3500 800  4050 800 
Connection ~ 4050 800 
Wire Wire Line
	4050 800  4800 800 
Wire Wire Line
	5350 800  5350 2250
Wire Wire Line
	5250 1450 5250 2250
Wire Notes Line
	10750 4800 8850 4800
Wire Notes Line
	8850 4800 8850 2050
Wire Notes Line
	8850 2050 10750 2050
Wire Notes Line
	10750 2050 10750 4800
Wire Notes Line
	7650 5050 7650 6400
Wire Notes Line
	7650 6400 11050 6400
Wire Notes Line
	11050 6400 11050 5050
Wire Notes Line
	11050 5050 7650 5050
Wire Notes Line
	700  4800 2750 4800
Wire Notes Line
	2750 4800 2750 3300
Wire Notes Line
	2750 3300 700  3300
Wire Notes Line
	700  4800 700  3300
Wire Notes Line
	700  2050 700  3200
Wire Notes Line
	700  3200 2950 3200
Wire Notes Line
	2950 3200 2950 2050
Wire Notes Line
	2950 2050 700  2050
Wire Wire Line
	4550 5250 4000 5250
Wire Wire Line
	4550 5350 4000 5350
Text Label 4000 5250 0    50   ~ 0
EECLK
Text Label 4000 5350 0    50   ~ 0
EEDATA
Wire Wire Line
	2400 6150 3000 6150
Text Label 2800 6150 0    50   ~ 0
EECLK
Text Label 2750 6250 0    50   ~ 0
EEDATA
Wire Notes Line
	600  5450 600  7450
Wire Notes Line
	600  7450 3300 7450
Wire Notes Line
	3300 7450 3300 5450
Wire Notes Line
	3300 5450 600  5450
Wire Notes Line
	2400 550  2400 2000
Wire Notes Line
	3450 2000 3450 7600
Wire Notes Line
	3450 7600 6900 7600
Wire Notes Line
	6900 7600 6900 6450
Wire Notes Line
	6900 6450 7600 6450
Wire Notes Line
	7600 6450 7600 1750
Wire Notes Line
	7600 1750 10050 1750
Wire Notes Line
	10050 1750 10050 550 
Wire Notes Line
	2400 2000 3450 2000
Wire Notes Line
	2400 550  10050 550 
Text Notes 800  2150 0    50   ~ 0
3v3 LDO
Text Notes 750  3400 0    50   ~ 0
USB
Text Notes 700  5600 0    50   ~ 0
EEPROM
Text Notes 8900 2150 0    50   ~ 0
UART RX/TX CONN
Text Notes 7700 5150 0    50   ~ 0
40 PINS HEADER
Text Notes 5800 700  0    50   ~ 0
FTDI QUAD USB2SERIAL
Wire Wire Line
	4550 3550 4300 3550
Wire Wire Line
	4550 3650 4300 3650
Wire Wire Line
	4000 3550 3850 3550
Wire Wire Line
	4000 3650 3850 3650
Text Label 4400 3550 0    50   ~ 0
FD-
Text Label 4400 3650 0    50   ~ 0
FD+
$Comp
L Mechanical:MountingHole_Pad H1
U 1 1
P 1000 1050
F 0 "H1" H 1100 1099 50  0000 L CNN
F 1 "MountingHole_Pad" H 1100 1008 50  0000 L CNN
F 2 "MountingHole:MountingHole_3.2mm_M3_Pad" H 1000 1050 50  0001 C CNN
F 3 "~" H 1000 1050 50  0001 C CNN
	1    1000 1050
	1    0    0    -1  
$EndComp
$Comp
L Mechanical:MountingHole_Pad H2
U 1 1
P 1200 1050
F 0 "H2" H 1300 1099 50  0000 L CNN
F 1 "MountingHole_Pad" H 1300 1008 50  0000 L CNN
F 2 "MountingHole:MountingHole_3.2mm_M3_Pad" H 1200 1050 50  0001 C CNN
F 3 "~" H 1200 1050 50  0001 C CNN
	1    1200 1050
	1    0    0    -1  
$EndComp
$Comp
L Mechanical:MountingHole_Pad H3
U 1 1
P 1400 1050
F 0 "H3" H 1500 1099 50  0000 L CNN
F 1 "MountingHole_Pad" H 1500 1008 50  0000 L CNN
F 2 "MountingHole:MountingHole_3.2mm_M3_Pad" H 1400 1050 50  0001 C CNN
F 3 "~" H 1400 1050 50  0001 C CNN
	1    1400 1050
	1    0    0    -1  
$EndComp
$Comp
L Mechanical:MountingHole_Pad H4
U 1 1
P 1600 1050
F 0 "H4" H 1700 1099 50  0000 L CNN
F 1 "MountingHole_Pad" H 1700 1008 50  0000 L CNN
F 2 "MountingHole:MountingHole_3.2mm_M3_Pad" H 1600 1050 50  0001 C CNN
F 3 "~" H 1600 1050 50  0001 C CNN
	1    1600 1050
	1    0    0    -1  
$EndComp
$Comp
L power:GND #PWR01
U 1 1
P 1000 1150
F 0 "#PWR01" H 1000 900 50  0001 C CNN
F 1 "GND" H 1005 977 50  0000 C CNN
F 2 "" H 1000 1150 50  0001 C CNN
F 3 "" H 1000 1150 50  0001 C CNN
	1    1000 1150
	1    0    0    -1  
$EndComp
$Comp
L power:GND #PWR02
U 1 1
P 1200 1150
F 0 "#PWR02" H 1200 900 50  0001 C CNN
F 1 "GND" H 1205 977 50  0000 C CNN
F 2 "" H 1200 1150 50  0001 C CNN
F 3 "" H 1200 1150 50  0001 C CNN
	1    1200 1150
	1    0    0    -1  
$EndComp
$Comp
L power:GND #PWR03
U 1 1
P 1400 1150
F 0 "#PWR03" H 1400 900 50  0001 C CNN
F 1 "GND" H 1405 977 50  0000 C CNN
F 2 "" H 1400 1150 50  0001 C CNN
F 3 "" H 1400 1150 50  0001 C CNN
	1    1400 1150
	1    0    0    -1  
$EndComp
$Comp
L power:GND #PWR04
U 1 1
P 1600 1150
F 0 "#PWR04" H 1600 900 50  0001 C CNN
F 1 "GND" H 1605 977 50  0000 C CNN
F 2 "" H 1600 1150 50  0001 C CNN
F 3 "" H 1600 1150 50  0001 C CNN
	1    1600 1150
	1    0    0    -1  
$EndComp
$EndSCHEMATC
